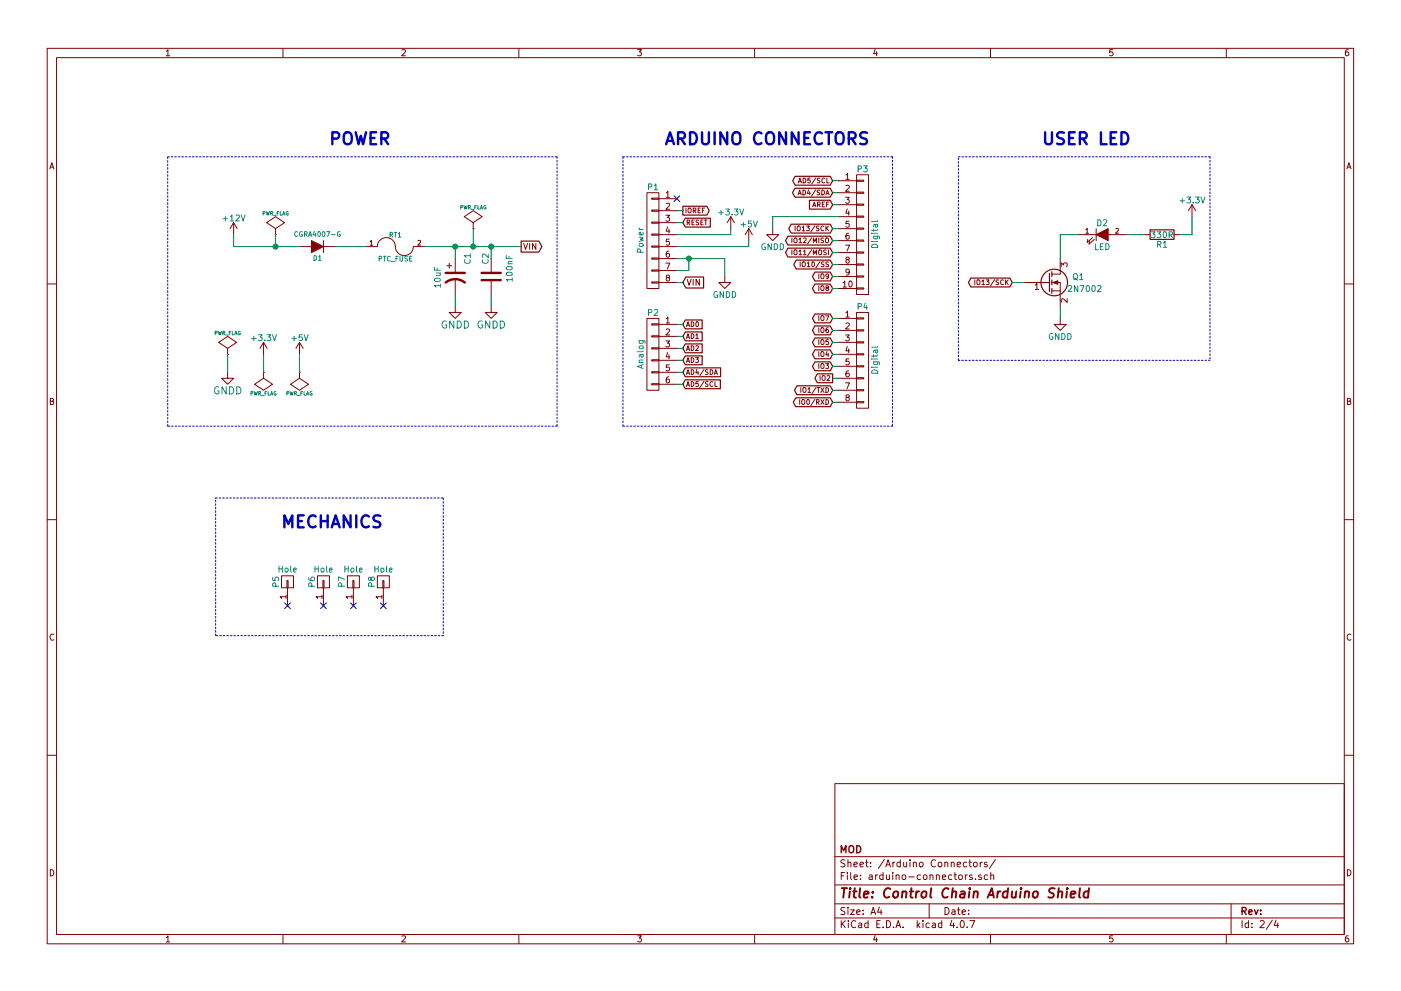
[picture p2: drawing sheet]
EESchema Schematic File Version 2
LIBS:conn
LIBS:device
LIBS:interface
LIBS:power
LIBS:transistors
LIBS:control-chain-arduino-shield-cache
EELAYER 25 0
EELAYER END
$Descr A4 11693 8268
encoding utf-8
Sheet 2 4
Title "Control Chain Arduino Shield"
Date ""
Rev ""
Comp "MOD"
Comment1 ""
Comment2 ""
Comment3 ""
Comment4 ""
$EndDescr
$Comp
L CP1 C1
U 1 1
P 3800 2300
F 0 "C1" V 3900 2400 50  0000 L CNN
F 1 "10uF" V 3650 2200 50  0000 L CNN
F 2 "Capacitors_SMD:c_elec_5x5.3" H 3800 2300 60  0001 C CNN
F 3 "~" H 3800 2300 60  0000 C CNN
F 4 "UWX1E100MCL1GB" H 650 450 50  0001 C CNN "MPN"
	1    3800 2300
	1    0    0    -1  
$EndComp
$Comp
L D D1
U 1 1
P 2650 2050
F 0 "D1" H 2650 2150 40  0000 C CNN
F 1 "CGRA4007-G" H 2650 1950 40  0000 C CNN
F 2 "Diodes_SMD:Diode-SMA_Standard" H 2650 2050 60  0001 C CNN
F 3 "~" H 2650 2050 60  0000 C CNN
F 4 "CGRA4007-G" H 650 450 50  0001 C CNN "MPN"
	1    2650 2050
	-1   0    0    1   
$EndComp
$Comp
L FUSE RT1
U 1 1
P 3300 2050
F 0 "RT1" H 3300 2150 40  0000 C CNN
F 1 "PTC_FUSE" H 3300 1950 40  0000 C CNN
F 2 "Resistors_SMD:R_1210" H 3300 2050 60  0001 C CNN
F 3 "~" H 3300 2050 60  0000 C CNN
F 4 "0ZCB0050FF2G" H 650 450 50  0001 C CNN "MPN"
	1    3300 2050
	1    0    0    -1  
$EndComp
$Comp
L C C2
U 1 1
P 4100 2300
F 0 "C2" V 4050 2400 50  0000 L CNN
F 1 "100nF" V 4250 2250 50  0000 L CNN
F 2 "Capacitors_SMD:C_0603" H 4138 2150 30  0001 C CNN
F 3 "~" H 4100 2300 60  0000 C CNN
F 4 "C1608X7R1E104K080AA" H 650 450 50  0001 C CNN "MPN"
	1    4100 2300
	1    0    0    -1  
$EndComp
$Comp
L PWR_FLAG #FLG01
U 1 1
P 1900 2950
F 0 "#FLG01" H 1900 3045 30  0001 C CNN
F 1 "PWR_FLAG" H 1900 3130 30  0000 C CNN
F 2 "" H 1900 2950 60  0000 C CNN
F 3 "" H 1900 2950 60  0000 C CNN
	1    1900 2950
	1    0    0    -1  
$EndComp
$Comp
L PWR_FLAG #FLG02
U 1 1
P 2300 1950
F 0 "#FLG02" H 2300 2045 30  0001 C CNN
F 1 "PWR_FLAG" H 2300 2130 30  0000 C CNN
F 2 "" H 2300 1950 60  0000 C CNN
F 3 "" H 2300 1950 60  0000 C CNN
	1    2300 1950
	1    0    0    -1  
$EndComp
$Comp
L GNDD #PWR03
U 1 1
P 1900 3100
F 0 "#PWR03" H 1900 2850 60  0001 C CNN
F 1 "GNDD" H 1900 2950 60  0000 C CNN
F 2 "" H 1900 3100 60  0000 C CNN
F 3 "" H 1900 3100 60  0000 C CNN
	1    1900 3100
	1    0    0    -1  
$EndComp
$Comp
L GNDD #PWR04
U 1 1
P 3800 2550
F 0 "#PWR04" H 3800 2300 60  0001 C CNN
F 1 "GNDD" H 3800 2400 60  0000 C CNN
F 2 "" H 3800 2550 60  0000 C CNN
F 3 "" H 3800 2550 60  0000 C CNN
	1    3800 2550
	1    0    0    -1  
$EndComp
$Comp
L GNDD #PWR05
U 1 1
P 4100 2550
F 0 "#PWR05" H 4100 2300 60  0001 C CNN
F 1 "GNDD" H 4100 2400 60  0000 C CNN
F 2 "" H 4100 2550 60  0000 C CNN
F 3 "" H 4100 2550 60  0000 C CNN
	1    4100 2550
	1    0    0    -1  
$EndComp
$Comp
L PWR_FLAG #FLG06
U 1 1
P 3950 1900
F 0 "#FLG06" H 3950 1995 30  0001 C CNN
F 1 "PWR_FLAG" H 3950 2080 30  0000 C CNN
F 2 "" H 3950 1900 60  0000 C CNN
F 3 "" H 3950 1900 60  0000 C CNN
	1    3950 1900
	1    0    0    -1  
$EndComp
$Comp
L PWR_FLAG #FLG07
U 1 1
P 2500 3100
F 0 "#FLG07" H 2500 3195 30  0001 C CNN
F 1 "PWR_FLAG" H 2500 3280 30  0000 C CNN
F 2 "" H 2500 3100 60  0000 C CNN
F 3 "" H 2500 3100 60  0000 C CNN
	1    2500 3100
	-1   0    0    1   
$EndComp
$Comp
L +5V #PWR08
U 1 1
P 2500 2950
F 0 "#PWR08" H 2500 2800 50  0001 C CNN
F 1 "+5V" H 2500 3090 50  0000 C CNN
F 2 "" H 2500 2950 60  0000 C CNN
F 3 "" H 2500 2950 60  0000 C CNN
	1    2500 2950
	1    0    0    -1  
$EndComp
Text Notes 2750 1200 0    100  ~ 20
POWER
Wire Wire Line
	3800 2450 3800 2550
Wire Wire Line
	3800 2050 3800 2150
Wire Wire Line
	4100 2450 4100 2550
Wire Wire Line
	4100 2050 4100 2150
Wire Wire Line
	2800 2050 3050 2050
Wire Wire Line
	1950 2050 2500 2050
Wire Wire Line
	1900 2950 1900 3100
Wire Wire Line
	2300 1950 2300 2050
Wire Wire Line
	3950 2050 3950 1900
Wire Wire Line
	2500 2950 2500 3100
Connection ~ 3800 2050
Connection ~ 4100 2050
Connection ~ 2300 2050
Connection ~ 3950 2050
Text GLabel 4350 2050 2    50   Output ~ 0
VIN
Wire Wire Line
	3550 2050 4350 2050
NoConn ~ 5650 1650
Text GLabel 5700 2700 2    40   Input ~ 0
AD0
Text GLabel 5700 2800 2    40   Input ~ 0
AD1
Text GLabel 5700 2900 2    40   Input ~ 0
AD2
Text GLabel 5700 3000 2    40   Input ~ 0
AD3
Text GLabel 5700 3100 2    40   Input ~ 0
AD4/SDA
Text GLabel 5700 3200 2    40   Input ~ 0
AD5/SCL
Text GLabel 5700 1850 2    40   Input ~ 0
RESET
Text GLabel 6950 3350 0    40   BiDi ~ 0
IO0/RXD
Text GLabel 6950 3250 0    40   BiDi ~ 0
IO1/TXD
Text GLabel 6950 3150 0    40   Output ~ 0
IO2
Text GLabel 6950 3050 0    40   BiDi ~ 0
IO3
Text GLabel 6950 2950 0    40   BiDi ~ 0
IO4
Text GLabel 6950 2850 0    40   BiDi ~ 0
IO5
Text GLabel 6950 2750 0    40   BiDi ~ 0
IO6
Text GLabel 6950 2650 0    40   BiDi ~ 0
IO7
Text GLabel 6950 2400 0    40   BiDi ~ 0
IO8
Text GLabel 6950 2300 0    40   BiDi ~ 0
IO9
Text GLabel 6950 2200 0    40   BiDi ~ 0
IO10/SS
Text GLabel 6950 2100 0    40   BiDi ~ 0
IO11/MOSI
Text GLabel 6950 2000 0    40   BiDi ~ 0
IO12/MISO
Text GLabel 6950 1900 0    40   BiDi ~ 0
IO13/SCK
Text GLabel 6950 1700 0    40   Input ~ 0
AREF
Text GLabel 6950 1600 0    40   BiDi ~ 0
AD4/SDA
Text GLabel 6950 1500 0    40   BiDi ~ 0
AD5/SCL
Text Notes 5550 1200 0    100  ~ 20
ARDUINO CONNECTORS
Wire Wire Line
	7000 1700 6950 1700
Wire Wire Line
	7000 1500 6950 1500
Wire Wire Line
	7000 1600 6950 1600
Wire Wire Line
	7000 2200 6950 2200
Wire Wire Line
	7000 2000 6950 2000
Wire Wire Line
	7000 1900 6950 1900
Wire Wire Line
	7000 2100 6950 2100
Wire Wire Line
	7000 2300 6950 2300
Wire Wire Line
	7000 2400 6950 2400
Wire Wire Line
	7000 3350 6950 3350
Wire Wire Line
	7000 3250 6950 3250
Wire Wire Line
	7000 3050 6950 3050
Wire Wire Line
	7000 2850 6950 2850
Wire Wire Line
	7000 2950 6950 2950
Wire Wire Line
	7000 3150 6950 3150
Wire Wire Line
	7000 2750 6950 2750
Wire Wire Line
	7000 2650 6950 2650
Wire Wire Line
	5650 3000 5700 3000
Wire Wire Line
	5650 2800 5700 2800
Wire Wire Line
	5650 2700 5700 2700
Wire Wire Line
	5650 2900 5700 2900
Wire Wire Line
	5650 3100 5700 3100
Wire Wire Line
	5650 3200 5700 3200
Wire Wire Line
	5650 1850 5700 1850
Text GLabel 5700 1750 2    40   Output ~ 0
IOREF
Wire Wire Line
	5650 1750 5700 1750
$Comp
L CONN_01X08 P1
U 1 1
P 5450 2000
F 0 "P1" H 5450 2450 50  0000 C CNN
F 1 "Power" V 5550 2000 50  0000 C CNN
F 2 "Socket_Arduino_Uno:Socket_Strip_Arduino_1x08" V 5450 2000 60  0001 C CNN
F 3 "" H 5450 2000 60  0000 C CNN
F 4 "PREC008SFAN-RC" H 5450 2000 60  0001 C CNN "MPN"
	1    5450 2000
	-1   0    0    -1  
$EndComp
$Comp
L CONN_01X06 P2
U 1 1
P 5450 2950
F 0 "P2" H 5450 3300 50  0000 C CNN
F 1 "Analog" V 5550 2950 50  0000 C CNN
F 2 "Socket_Arduino_Uno:Socket_Strip_Arduino_1x06" V 5450 2950 60  0001 C CNN
F 3 "" H 5450 2950 60  0000 C CNN
F 4 "PREC006SFAN-RC" H 5450 2950 60  0001 C CNN "MPN"
	1    5450 2950
	-1   0    0    -1  
$EndComp
$Comp
L CONN_01X10 P3
U 1 1
P 7200 1950
F 0 "P3" H 7200 2500 50  0000 C CNN
F 1 "Digital" V 7300 1950 50  0000 C CNN
F 2 "Socket_Arduino_Uno:Socket_Strip_Arduino_1x10" V 7200 1950 60  0001 C CNN
F 3 "" H 7200 1950 60  0000 C CNN
F 4 "PREC010SFAN-RC" H 7200 1950 60  0001 C CNN "MPN"
	1    7200 1950
	1    0    0    -1  
$EndComp
$Comp
L CONN_01X08 P4
U 1 1
P 7200 3000
F 0 "P4" H 7200 3450 50  0000 C CNN
F 1 "Digital" V 7300 3000 50  0000 C CNN
F 2 "Socket_Arduino_Uno:Socket_Strip_Arduino_1x08" V 7200 3000 60  0001 C CNN
F 3 "" H 7200 3000 60  0000 C CNN
F 4 "PREC008SFAN-RC" H 7200 3000 60  0001 C CNN "MPN"
	1    7200 3000
	1    0    0    -1  
$EndComp
Wire Notes Line
	5200 1300 7450 1300
Wire Notes Line
	7450 1300 7450 3550
Wire Notes Line
	7450 3550 5200 3550
Wire Notes Line
	5200 3550 5200 1300
Wire Notes Line
	1400 1300 4650 1300
Wire Notes Line
	4650 1300 4650 3550
Wire Notes Line
	4650 3550 1400 3550
Wire Notes Line
	1400 3550 1400 1300
Text Notes 8700 1200 0    100  ~ 20
USER LED
$Comp
L Q_NMOS_GSD Q1
U 1 1
P 8750 2350
F 0 "Q1" H 9050 2400 50  0000 R CNN
F 1 "2N7002" H 9200 2300 50  0000 R CNN
F 2 "Housings_SOT-23_SOT-143_TSOT-6:SOT-23" H 8950 2450 50  0001 C CNN
F 3 "" H 8750 2350 60  0000 C CNN
F 4 "2N7002P,215" H 8750 2350 60  0001 C CNN "MPN"
	1    8750 2350
	1    0    0    -1  
$EndComp
$Comp
L GNDD #PWR09
U 1 1
P 8850 2650
F 0 "#PWR09" H 8850 2400 50  0001 C CNN
F 1 "GNDD" H 8850 2500 50  0000 C CNN
F 2 "" H 8850 2650 60  0000 C CNN
F 3 "" H 8850 2650 60  0000 C CNN
	1    8850 2650
	1    0    0    -1  
$EndComp
Wire Wire Line
	8850 2650 8850 2550
$Comp
L LED D2
U 1 1
P 9200 1950
F 0 "D2" H 9200 2050 50  0000 C CNN
F 1 "LED" H 9200 1850 50  0000 C CNN
F 2 "LEDs:LED-0603" H 9200 2150 50  0001 C CNN
F 3 "" H 9200 1950 60  0000 C CNN
F 4 "LS Q976-NR-1" H 9200 1950 60  0001 C CNN "MPN"
	1    9200 1950
	1    0    0    -1  
$EndComp
Wire Wire Line
	8850 2150 8850 1950
Wire Wire Line
	8850 1950 9000 1950
Text GLabel 8450 2350 0    40   BiDi ~ 0
IO13/SCK
Wire Wire Line
	8550 2350 8450 2350
$Comp
L R R1
U 1 1
P 9700 1950
F 0 "R1" V 9780 1950 50  0000 C CNN
F 1 "330R" V 9700 1950 50  0000 C CNN
F 2 "Resistors_SMD:R_0603" V 9630 1950 50  0001 C CNN
F 3 "" H 9700 1950 30  0000 C CNN
F 4 "RMCF0603JT330R" V 9700 1950 60  0001 C CNN "MPN"
	1    9700 1950
	0    1    1    0   
$EndComp
Wire Wire Line
	9550 1950 9400 1950
Wire Wire Line
	9850 1950 9950 1950
Wire Wire Line
	9950 1950 9950 1800
Wire Notes Line
	8000 1300 10100 1300
Wire Notes Line
	10100 1300 10100 3000
Wire Notes Line
	10100 3000 8000 3000
Wire Notes Line
	8000 3000 8000 1300
$Comp
L PWR_FLAG #FLG010
U 1 1
P 2200 3100
F 0 "#FLG010" H 2200 3195 30  0001 C CNN
F 1 "PWR_FLAG" H 2200 3280 30  0000 C CNN
F 2 "" H 2200 3100 60  0000 C CNN
F 3 "" H 2200 3100 60  0000 C CNN
	1    2200 3100
	-1   0    0    1   
$EndComp
Wire Wire Line
	2200 2950 2200 3100
$Comp
L +3.3V #PWR011
U 1 1
P 2200 2950
F 0 "#PWR011" H 2200 2800 50  0001 C CNN
F 1 "+3.3V" H 2200 3090 50  0000 C CNN
F 2 "" H 2200 2950 60  0000 C CNN
F 3 "" H 2200 2950 60  0000 C CNN
	1    2200 2950
	1    0    0    -1  
$EndComp
$Comp
L GNDD #PWR012
U 1 1
P 6450 1900
F 0 "#PWR012" H 6450 1650 50  0001 C CNN
F 1 "GNDD" H 6450 1750 50  0000 C CNN
F 2 "" H 6450 1900 60  0000 C CNN
F 3 "" H 6450 1900 60  0000 C CNN
	1    6450 1900
	1    0    0    -1  
$EndComp
Wire Wire Line
	6450 1900 6450 1800
Wire Wire Line
	6450 1800 7000 1800
$Comp
L GNDD #PWR013
U 1 1
P 6050 2300
F 0 "#PWR013" H 6050 2050 50  0001 C CNN
F 1 "GNDD" H 6050 2150 50  0000 C CNN
F 2 "" H 6050 2300 60  0000 C CNN
F 3 "" H 6050 2300 60  0000 C CNN
	1    6050 2300
	1    0    0    -1  
$EndComp
Wire Wire Line
	6050 2150 6050 2300
Wire Wire Line
	5650 2150 6050 2150
Wire Wire Line
	5650 2250 5750 2250
Wire Wire Line
	5750 2250 5750 2150
Connection ~ 5750 2150
Wire Wire Line
	5650 2350 5700 2350
$Comp
L +5V #PWR014
U 1 1
P 6250 2000
F 0 "#PWR014" H 6250 1850 50  0001 C CNN
F 1 "+5V" H 6250 2140 50  0000 C CNN
F 2 "" H 6250 2000 60  0000 C CNN
F 3 "" H 6250 2000 60  0000 C CNN
	1    6250 2000
	1    0    0    -1  
$EndComp
Wire Wire Line
	5650 2050 6250 2050
Wire Wire Line
	6250 2050 6250 2000
$Comp
L +3.3V #PWR015
U 1 1
P 6100 1900
F 0 "#PWR015" H 6100 1750 50  0001 C CNN
F 1 "+3.3V" H 6100 2040 50  0000 C CNN
F 2 "" H 6100 1900 60  0000 C CNN
F 3 "" H 6100 1900 60  0000 C CNN
	1    6100 1900
	1    0    0    -1  
$EndComp
Wire Wire Line
	5650 1950 6100 1950
Wire Wire Line
	6100 1950 6100 1900
Text Notes 2350 4400 0    100  ~ 20
MECHANICS
$Comp
L CONN_01X01 P5
U 1 1
P 2400 4850
F 0 "P5" H 2400 4950 50  0000 C CNN
F 1 "Hole" V 2500 4850 50  0000 C CNN
F 2 "Socket_Arduino_Uno:Arduino_1pin" H 2400 4850 60  0001 C CNN
F 3 "" H 2400 4850 60  0000 C CNN
	1    2400 4850
	0    -1   -1   0   
$EndComp
$Comp
L CONN_01X01 P6
U 1 1
P 2700 4850
F 0 "P6" H 2700 4950 50  0000 C CNN
F 1 "Hole" V 2800 4850 50  0000 C CNN
F 2 "Socket_Arduino_Uno:Arduino_1pin" H 2700 4850 60  0001 C CNN
F 3 "" H 2700 4850 60  0000 C CNN
	1    2700 4850
	0    -1   -1   0   
$EndComp
$Comp
L CONN_01X01 P7
U 1 1
P 2950 4850
F 0 "P7" H 2950 4950 50  0000 C CNN
F 1 "Hole" V 3050 4850 50  0000 C CNN
F 2 "Socket_Arduino_Uno:Arduino_1pin" H 2950 4850 60  0001 C CNN
F 3 "" H 2950 4850 60  0000 C CNN
	1    2950 4850
	0    -1   -1   0   
$EndComp
$Comp
L CONN_01X01 P8
U 1 1
P 3200 4850
F 0 "P8" H 3200 4950 50  0000 C CNN
F 1 "Hole" V 3300 4850 50  0000 C CNN
F 2 "Socket_Arduino_Uno:Arduino_1pin" H 3200 4850 60  0001 C CNN
F 3 "" H 3200 4850 60  0000 C CNN
	1    3200 4850
	0    -1   -1   0   
$EndComp
Wire Notes Line
	1800 4150 3700 4150
Wire Notes Line
	3700 4150 3700 5300
Wire Notes Line
	3700 5300 1800 5300
Wire Notes Line
	1800 5300 1800 4150
$Comp
L +12V #PWR016
U 1 1
P 1950 1950
F 0 "#PWR016" H 1950 1800 50  0001 C CNN
F 1 "+12V" H 1950 2090 50  0000 C CNN
F 2 "" H 1950 1950 60  0000 C CNN
F 3 "" H 1950 1950 60  0000 C CNN
	1    1950 1950
	1    0    0    -1  
$EndComp
$Comp
L +3.3V #PWR017
U 1 1
P 9950 1800
F 0 "#PWR017" H 9950 1650 50  0001 C CNN
F 1 "+3.3V" H 9950 1940 50  0000 C CNN
F 2 "" H 9950 1800 60  0000 C CNN
F 3 "" H 9950 1800 60  0000 C CNN
	1    9950 1800
	1    0    0    -1  
$EndComp
NoConn ~ 2400 5050
NoConn ~ 2700 5050
NoConn ~ 2950 5050
NoConn ~ 3200 5050
Text GLabel 5700 2350 2    50   Input ~ 0
VIN
Wire Wire Line
	1950 2050 1950 1950
$EndSCHEMATC
